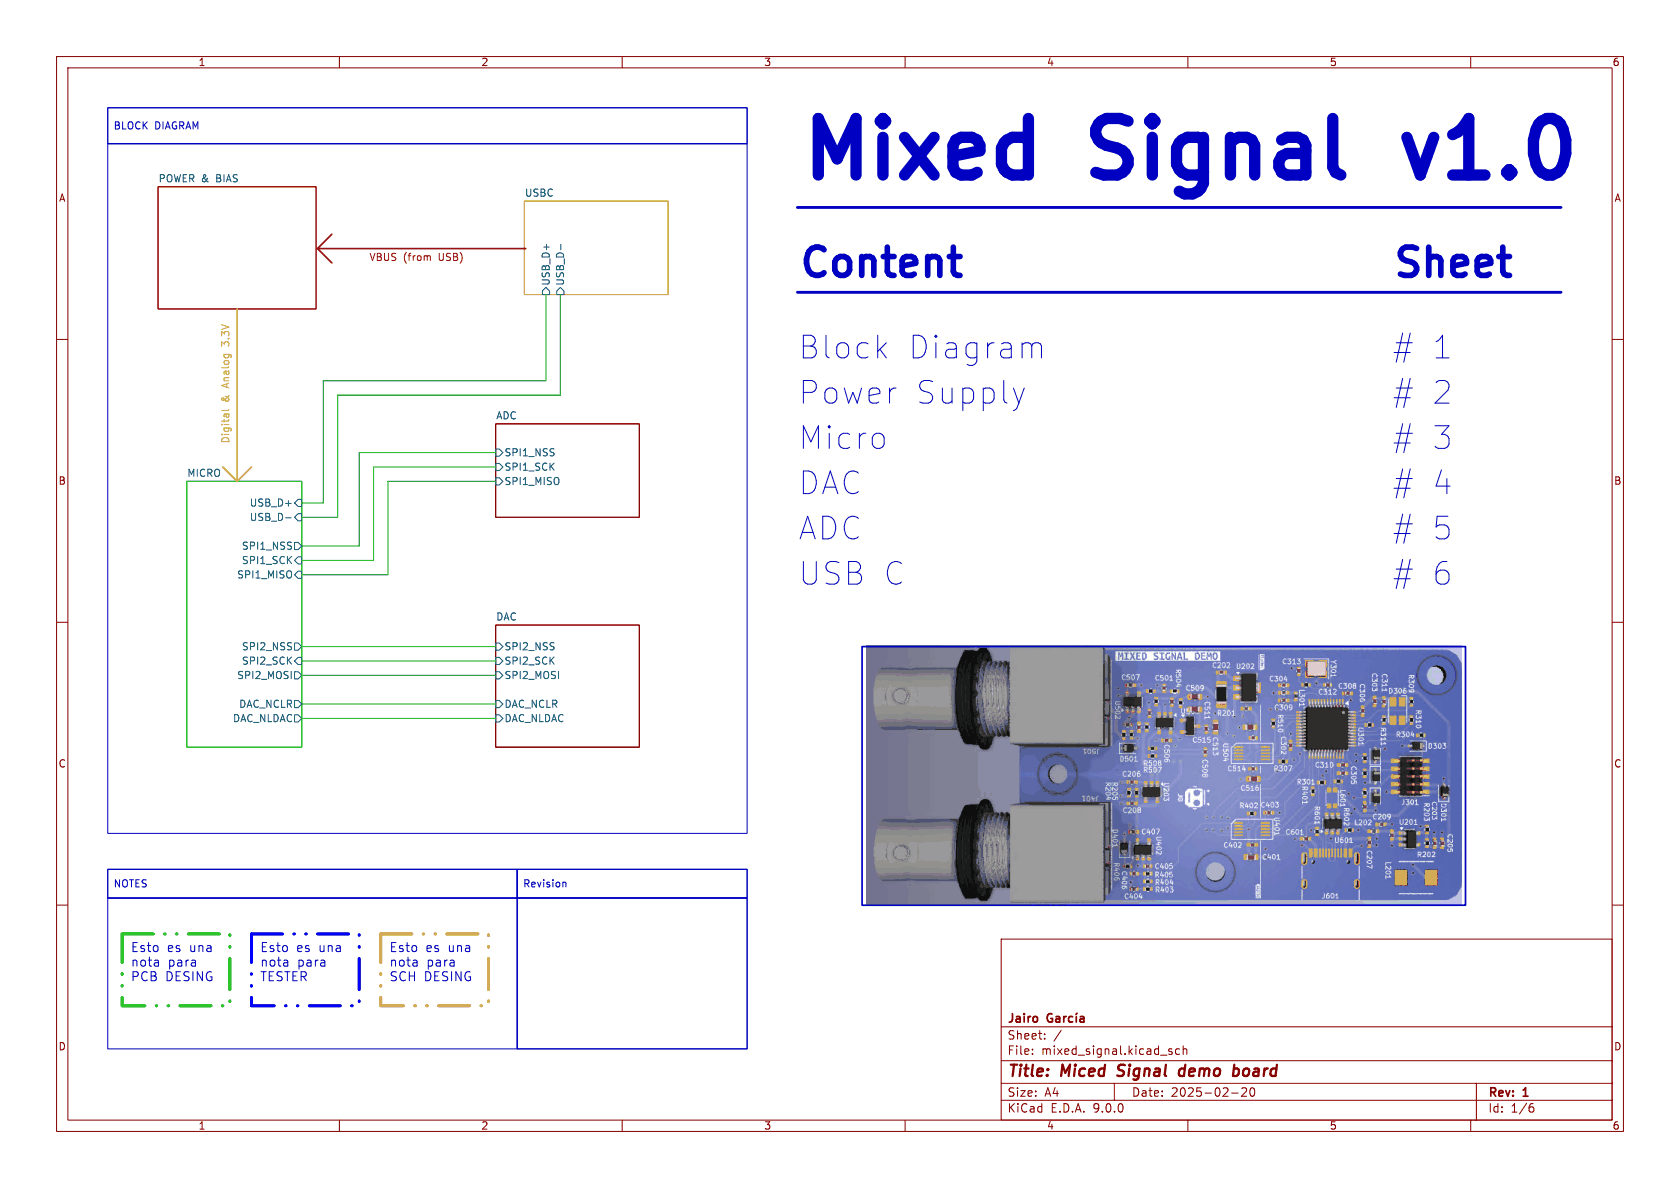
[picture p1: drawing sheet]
(kicad_sch
 (version 20250114)
 (generator "eeschema")
 (generator_version "9.0")
 (paper "A4")
 (title_block
  (title "Miced Signal demo board")
  (date "2025-02-20")
  (rev "1")
  (company "Jairo García"))
 (lib_symbols)
 (rectangle
  (start 152.4 114.3)
  (end 259.08 160.02)
  (stroke (width 0.3) (type default))
  (fill (type none)))
 (rectangle
  (start 19.05 25.4)
  (end 132.08 147.32)
  (stroke (width 0) (type default))
  (fill (type none)))
 (rectangle
  (start 19.05 158.75)
  (end 91.44 185.42)
  (stroke (width 0) (type default))
  (fill (type none)))
 (text "Micro"
  (exclude_from_sim no)
  (at 140.97 77.67 0)
  (effects (font (size 4 4)) (justify left)
   (href "#3")))
 (text "# 2"
  (exclude_from_sim no)
  (at 245.97 69.67 0)
  (effects (font (size 4 4)) (justify left)
   (href "#2")))
 (text "ADC"
  (exclude_from_sim no)
  (at 140.97 93.67 0)
  (effects (font (size 4 4)) (justify left)
   (href "#5")))
 (text "# 4"
  (exclude_from_sim no)
  (at 245.97 85.67 0)
  (effects (font (size 4 4)) (justify left)
   (href "#4")))
 (text "Power Supply"
  (exclude_from_sim no)
  (at 140.97 69.67 0)
  (effects (font (size 4 4)) (justify left)
   (href "#2")))
 (text "# 3"
  (exclude_from_sim no)
  (at 245.97 77.67 0)
  (effects (font (size 4 4)) (justify left)
   (href "#3")))
 (text "# 1"
  (exclude_from_sim no)
  (at 245.97 61.67 0)
  (effects (font (size 4 4)) (justify left)
   (href "#1")))
 (text "Content"
  (exclude_from_sim no)
  (at 140.97 46.67 0)
  (effects (font (size 5 5)
    (bold yes)) (justify left)))
 (text "USB C"
  (exclude_from_sim no)
  (at 140.97 101.67 0)
  (effects (font (size 4 4)) (justify left)
   (href "#6")))
 (text "v1.0"
  (exclude_from_sim no)
  (at 245.97 26.67 0)
  (effects (font (size 10 10)
    (bold yes)) (justify left)))
 (text "# 5"
  (exclude_from_sim no)
  (at 245.97 93.67 0)
  (effects (font (size 4 4)) (justify left)
   (href "#5")))
 (text "VBUS (from USB)"
  (exclude_from_sim no)
  (at 73.66 45.72 0)
  (effects (font (size 1.27 1.27) (color 255 0 0 1))))
 (text "Block Diagram"
  (exclude_from_sim no)
  (at 140.97 61.67 0)
  (effects (font (size 4 4)) (justify left)
   (href "#1")))
 (text "Mixed Signal"
  (exclude_from_sim no)
  (at 140.97 26.67 0)
  (effects (font (size 10 10)
    (bold yes)) (justify left)))
 (text "DAC"
  (exclude_from_sim no)
  (at 140.97 85.67 0)
  (effects (font (size 4 4)) (justify left)
   (href "#4")))
 (text "Digital & Analog 3.3V"
  (exclude_from_sim no)
  (at 39.878 68.072 90)
  (effects (font (size 1.27 1.27) (color 194 194 0 1))))
 (text "# 6"
  (exclude_from_sim no)
  (at 245.97 101.67 0)
  (effects (font (size 4 4)) (justify left)
   (href "#6")))
 (text "Sheet"
  (exclude_from_sim no)
  (at 245.97 46.67 0)
  (effects (font (size 5 5)
    (bold yes)) (justify left)))
 (text_box "Esto es una nota para TESTER"
  (exclude_from_sim no)
  (at 44.45 165.1 0)
  (size 19.05 12.7)
  (margins 1.45 1.45 1.45 1.45)
  (stroke (width 0.5) (type dash_dot_dot) (color 0 0 255 1))
  (fill (type none))
  (effects (font (size 1.6 1.6)) (justify left top)))
 (text_box "NOTES"
  (exclude_from_sim no)
  (at 19.05 153.67 0)
  (size 72.39 5.08)
  (margins 0.9525 0.9525 0.9525 0.9525)
  (stroke (width 0) (type default))
  (fill (type none))
  (effects (font (size 1.27 1.27)) (justify left)))
 (text_box "Esto es una nota para SCH DESING"
  (exclude_from_sim no)
  (at 67.31 165.1 0)
  (size 19.05 12.7)
  (margins 1.45 1.45 1.45 1.45)
  (stroke (width 0.5) (type dash_dot_dot) (color 255 153 0 1))
  (fill (type none))
  (effects (font (size 1.6 1.6)) (justify left top)))
 (text_box "BLOCK DIAGRAM"
  (exclude_from_sim no)
  (at 19.05 19.05 0)
  (size 113.03 6.35)
  (margins 0.9525 0.9525 0.9525 0.9525)
  (stroke (width 0) (type default))
  (fill (type none))
  (effects (font (size 1.27 1.27)) (justify left)))
 (text_box "Esto es una nota para PCB DESING"
  (exclude_from_sim no)
  (at 21.59 165.1 0)
  (size 19.05 12.7)
  (margins 1.45 1.45 1.45 1.45)
  (stroke (width 0.5) (type dash_dot_dot) (color 0 194 0 1))
  (fill (type none))
  (effects (font (size 1.6 1.6)) (justify left top)))
 (text_box "Revision"
  (exclude_from_sim no)
  (at 91.44 153.67 0)
  (size 40.64 5.08)
  (margins 0.9525 0.9525 0.9525 0.9525)
  (stroke (width 0) (type default))
  (fill (type none))
  (effects (font (size 1.27 1.27)) (justify left)))
 (text_box ""
  (exclude_from_sim no)
  (at 91.44 158.75 0)
  (size 40.64 26.67)
  (margins 0.9525 0.9525 0.9525 0.9525)
  (stroke (width 0) (type solid))
  (fill (type none))
  (effects (font (size 1.27 1.27)) (justify left top)))
 (polyline
  (pts (xy 58.674 46.482) (xy 56.134 43.942))
  (stroke (width 0.3) (type default) (color 194 0 0 1)))
 (wire
  (pts (xy 66.04 99.06) (xy 66.04 82.55))
  (stroke (width 0) (type default)))
 (wire
  (pts (xy 53.34 116.84) (xy 87.63 116.84))
  (stroke (width 0) (type default)))
 (wire
  (pts (xy 68.58 85.09) (xy 87.63 85.09))
  (stroke (width 0) (type default)))
 (wire
  (pts (xy 59.69 69.85) (xy 99.06 69.85))
  (stroke (width 0) (type default)))
 (wire
  (pts (xy 53.34 114.3) (xy 87.63 114.3))
  (stroke (width 0) (type default)))
 (polyline
  (pts (xy 41.91 85.09) (xy 41.91 54.61))
  (stroke (width 0.3) (type default) (color 194 194 0 1)))
 (wire
  (pts (xy 57.15 88.9) (xy 57.15 67.31))
  (stroke (width 0) (type default)))
 (wire
  (pts (xy 87.63 80.01) (xy 63.5 80.01))
  (stroke (width 0) (type default)))
 (wire
  (pts (xy 57.15 67.31) (xy 96.52 67.31))
  (stroke (width 0) (type default)))
 (wire
  (pts (xy 53.34 88.9) (xy 57.15 88.9))
  (stroke (width 0) (type default)))
 (wire
  (pts (xy 99.06 69.85) (xy 99.06 52.07))
  (stroke (width 0) (type default)))
 (polyline
  (pts (xy 56.134 43.942) (xy 92.964 43.942))
  (stroke (width 0.3) (type default) (color 194 0 0 1)))
 (polyline
  (pts (xy 44.45 82.55) (xy 41.91 85.09))
  (stroke (width 0.3) (type default) (color 194 194 0 1)))
 (polyline
  (pts (xy 41.91 85.09) (xy 39.37 82.55))
  (stroke (width 0.3) (type default) (color 194 194 0 1)))
 (polyline
  (pts (xy 140.97 51.67) (xy 275.97 51.67))
  (stroke (width 0.5) (type solid)))
 (wire
  (pts (xy 53.34 124.46) (xy 87.63 124.46))
  (stroke (width 0) (type default)))
 (wire
  (pts (xy 53.34 119.38) (xy 87.63 119.38))
  (stroke (width 0) (type default)))
 (wire
  (pts (xy 53.34 91.44) (xy 59.69 91.44))
  (stroke (width 0) (type default)))
 (polyline
  (pts (xy 56.134 43.942) (xy 58.674 41.402))
  (stroke (width 0.3) (type default) (color 194 0 0 1)))
 (wire
  (pts (xy 53.34 101.6) (xy 68.58 101.6))
  (stroke (width 0) (type default)))
 (polyline
  (pts (xy 140.97 36.67) (xy 275.97 36.67))
  (stroke (width 0.5) (type solid)))
 (wire
  (pts (xy 53.34 127) (xy 87.63 127))
  (stroke (width 0) (type default)))
 (wire
  (pts (xy 68.58 101.6) (xy 68.58 85.09))
  (stroke (width 0) (type default)))
 (wire
  (pts (xy 66.04 82.55) (xy 87.63 82.55))
  (stroke (width 0) (type default)))
 (wire
  (pts (xy 53.34 99.06) (xy 66.04 99.06))
  (stroke (width 0) (type default)))
 (wire
  (pts (xy 53.34 96.52) (xy 63.5 96.52))
  (stroke (width 0) (type default)))
 (wire
  (pts (xy 59.69 91.44) (xy 59.69 69.85))
  (stroke (width 0) (type default)))
 (wire
  (pts (xy 63.5 80.01) (xy 63.5 96.52))
  (stroke (width 0) (type default)))
 (wire
  (pts (xy 96.52 67.31) (xy 96.52 52.07))
  (stroke (width 0) (type default)))
 (image
  (at 205.74 137.16)
  (scale 0.490303)
  (data))
 (sheet
  (at 92.71 35.56)
  (size 25.4 16.51)
  (exclude_from_sim no)
  (in_bom yes)
  (on_board yes)
  (dnp no)
  (fields_autoplaced yes)
  (stroke (width 0.1524) (type solid) (color 255 153 0 1))
  (fill (color 0 0 0 0.0000))
  (property "Sheetname" "USBC" (at 92.71 34.8484 0) (effects (font (size 1.27 1.27)) (justify left bottom)))
  (property "Sheetfile" "usbc.kicad_sch" (at 92.71 52.6546 0) (effects (font (size 1.27 1.27)) (justify left top) (hide yes)))
  (pin "USB_D+" input (at 96.52 52.07 270) (effects (font (size 1.27 1.27)) (justify left)))
  (pin "USB_D-" input (at 99.06 52.07 270) (effects (font (size 1.27 1.27)) (justify left))))
 (sheet
  (at 87.63 74.93)
  (size 25.4 16.51)
  (exclude_from_sim no)
  (in_bom yes)
  (on_board yes)
  (dnp no)
  (fields_autoplaced yes)
  (stroke (width 0.1524) (type solid))
  (fill (color 0 0 0 0.0000))
  (property "Sheetname" "ADC" (at 87.63 74.2184 0) (effects (font (size 1.27 1.27)) (justify left bottom)))
  (property "Sheetfile" "adc.kicad_sch" (at 87.63 92.0246 0) (effects (font (size 1.27 1.27)) (justify left top) (hide yes)))
  (pin "SPI1_NSS" input (at 87.63 80.01 180) (effects (font (size 1.27 1.27)) (justify left)))
  (pin "SPI1_MISO" input (at 87.63 85.09 180) (effects (font (size 1.27 1.27)) (justify left)))
  (pin "SPI1_SCK" input (at 87.63 82.55 180) (effects (font (size 1.27 1.27)) (justify left))))
 (sheet
  (at 27.94 33.02)
  (size 27.94 21.59)
  (exclude_from_sim no)
  (in_bom yes)
  (on_board yes)
  (dnp no)
  (fields_autoplaced yes)
  (stroke (width 0.1524) (type solid) (color 194 0 0 1))
  (fill (color 0 0 0 0.0000))
  (property "Sheetname" "POWER & BIAS" (at 27.94 32.3084 0) (effects (font (size 1.27 1.27)) (justify left bottom)))
  (property "Sheetfile" "power.kicad_sch" (at 27.94 55.1946 0) (effects (font (size 1.27 1.27)) (justify left top) (hide yes))))
 (sheet
  (at 87.63 110.49)
  (size 25.4 21.59)
  (exclude_from_sim no)
  (in_bom yes)
  (on_board yes)
  (dnp no)
  (fields_autoplaced yes)
  (stroke (width 0.1524) (type solid))
  (fill (color 0 0 0 0.0000))
  (property "Sheetname" "DAC" (at 87.63 109.7784 0) (effects (font (size 1.27 1.27)) (justify left bottom)))
  (property "Sheetfile" "dac.kicad_sch" (at 87.63 132.6646 0) (effects (font (size 1.27 1.27)) (justify left top) (hide yes)))
  (pin "DAC_NCLR" input (at 87.63 124.46 180) (effects (font (size 1.27 1.27)) (justify left)))
  (pin "DAC_NLDAC" input (at 87.63 127 180) (effects (font (size 1.27 1.27)) (justify left)))
  (pin "SPI2_MOSI" input (at 87.63 119.38 180) (effects (font (size 1.27 1.27)) (justify left)))
  (pin "SPI2_SCK" input (at 87.63 116.84 180) (effects (font (size 1.27 1.27)) (justify left)))
  (pin "SPI2_NSS" input (at 87.63 114.3 180) (effects (font (size 1.27 1.27)) (justify left))))
 (sheet
  (at 33.02 85.09)
  (size 20.32 46.99)
  (exclude_from_sim no)
  (in_bom yes)
  (on_board yes)
  (dnp no)
  (fields_autoplaced yes)
  (stroke (width 0.1524) (type solid) (color 0 194 0 1))
  (fill (color 0 0 0 0.0000))
  (property "Sheetname" "MICRO" (at 33.02 84.3784 0) (effects (font (size 1.27 1.27)) (justify left bottom)))
  (property "Sheetfile" "micro.kicad_sch" (at 33.02 132.6646 0) (effects (font (size 1.27 1.27)) (justify left top) (hide yes)))
  (pin "SPI2_MOSI" output (at 53.34 119.38 0) (effects (font (size 1.27 1.27)) (justify right)))
  (pin "DAC_NLDAC" output (at 53.34 127 0) (effects (font (size 1.27 1.27)) (justify right)))
  (pin "SPI2_SCK" input (at 53.34 116.84 0) (effects (font (size 1.27 1.27)) (justify right)))
  (pin "SPI2_NSS" output (at 53.34 114.3 0) (effects (font (size 1.27 1.27)) (justify right)))
  (pin "DAC_NCLR" output (at 53.34 124.46 0) (effects (font (size 1.27 1.27)) (justify right)))
  (pin "SPI1_SCK" input (at 53.34 99.06 0) (effects (font (size 1.27 1.27)) (justify right)))
  (pin "SPI1_NSS" output (at 53.34 96.52 0) (effects (font (size 1.27 1.27)) (justify right)))
  (pin "SPI1_MISO" input (at 53.34 101.6 0) (effects (font (size 1.27 1.27)) (justify right)))
  (pin "USB_D-" input (at 53.34 91.44 0) (effects (font (size 1.27 1.27)) (justify right)))
  (pin "USB_D+" input (at 53.34 88.9 0) (effects (font (size 1.27 1.27)) (justify right))))
 (sheet_instances
  (path ""
   (page "1")))
 (embedded_fonts no))
